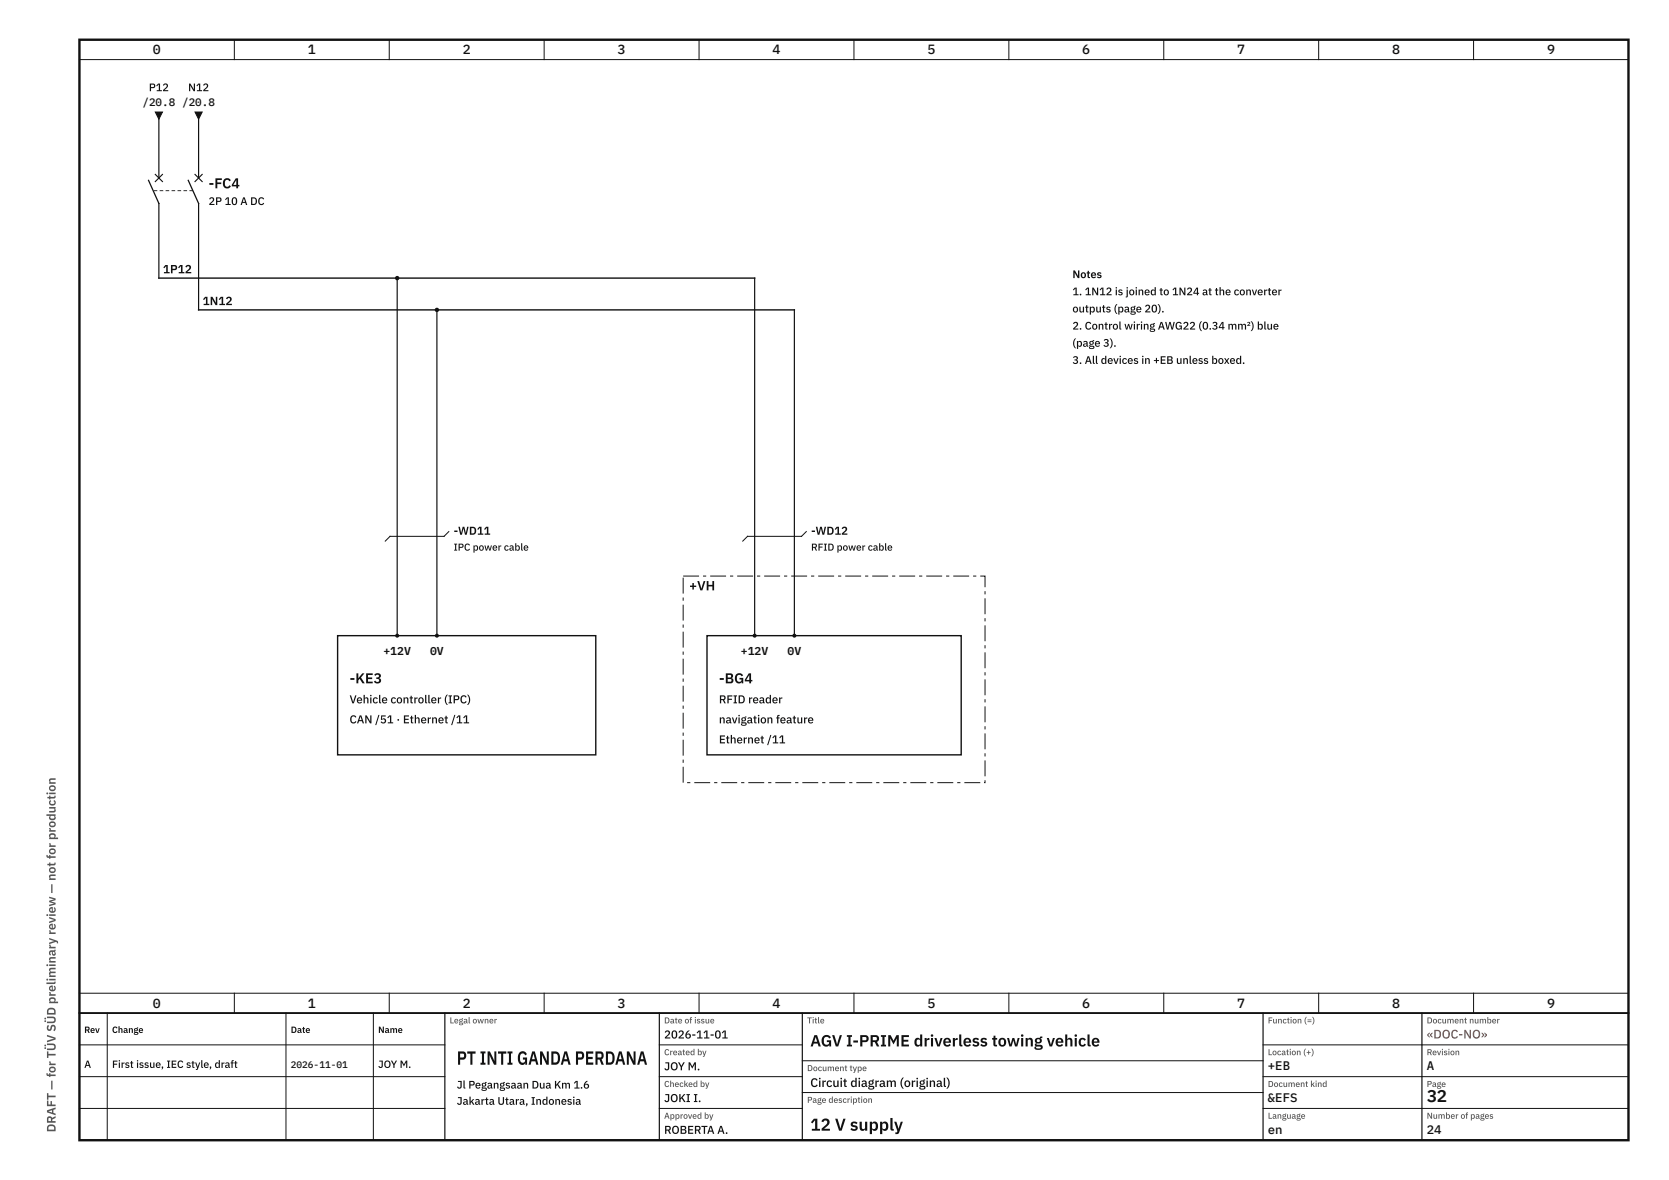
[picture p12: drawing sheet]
<svg xmlns="http://www.w3.org/2000/svg" width="420mm" height="297mm" viewBox="0 0 420 297" stroke-linecap="round" stroke-linejoin="round" font-family="sans-serif">
<path d="M20 10h390v277h-390z" fill="none" stroke="#111" stroke-width=".6"/>
<g fill="none" stroke="#111" stroke-width=".25">
<path d="M20 15h390M59 10v5M98 10v5M137 10v5M176 10v5M215 10v5M254 10v5M293 10v5M332 10v5M371 10v5M20 250h390M20 255h390"/>
<path d="M27 255v32M59 250v5M72 255v32M94 255v32M98 250v5M137 250v5M176 250v5M215 250v5M254 250v5M293 250v5M332 250v5M371 250v5"/>
<path d="M20 263h92M20 271h92M20 279h92M166 263h36M166 271h36M166 279h36M202 267h116M202 275h116M318 263h92M318 271h92M318 279h92"/>
</g>
<path d="M20 255h390" fill="none" stroke="#111" stroke-width=".45"/>
<path d="M112 255v32M166 255v32M202 255v32M318 255v32M358 255v32" fill="none" stroke="#111" stroke-width=".3"/>
<path d="M39.1 28.2h1.8l-.9 1.8z" fill="#111"/>
<path d="M39.1 28.2h1.8l-.9 1.8z" fill="none" stroke="#111" stroke-width=".25"/>
<path d="M49.1 28.2h1.8l-.9 1.8z" fill="#111"/>
<path d="M49.1 28.2h1.8l-.9 1.8z" fill="none" stroke="#111" stroke-width=".25"/>
<path d="M40 30v40M50 30v48M100 70v90" fill="none" stroke="#111" stroke-width=".3"/>
<path d="M40 70h150M50 78h150" fill="none" stroke="#111" stroke-width=".35"/>
<circle cx="100" cy="70" r=".55" fill="#111"/>
<path d="M110 78v82" fill="none" stroke="#111" stroke-width=".3"/>
<circle cx="110" cy="78" r=".55" fill="#111"/>
<path d="M190 70v90M200 78v82" fill="none" stroke="#111" stroke-width=".3"/>
<path d="M85 160h65v30h-65z" fill="#fff"/>
<path d="M85 160h65v30h-65z" fill="none" stroke="#111" stroke-width=".35"/>
<g fill="#111">
<path d="M177 144.9h.8v.2h-.8zM178.8 144.9h4v.2h-4zM183.8 144.9h.8v.2h-.8zM185.6 144.9h4v.2h-4zM190.6 144.9h.8v.2h-.8zM192.4 144.9h4v.2h-4zM197.4 144.9h.8v.2h-.8zM199.2 144.9h4v.2h-4zM204.2 144.9h.8v.2h-.8zM206 144.9h4v.2h-4zM211 144.9h.8v.2h-.8zM212.8 144.9h4v.2h-4zM217.8 144.9h.8v.2h-.8zM219.6 144.9h4v.2h-4zM224.6 144.9h.8v.2h-.8zM226.4 144.9h4v.2h-4zM231.4 144.9h.8v.2h-.8zM233.2 144.9h4v.2h-4zM238.2 144.9h.8v.2h-.8zM240 144.9h4v.2h-4zM245 144.9h.8v.2h-.8zM246.8 144.9h1.3v2.9h-.2l.1-2.8-1.2 .1zM247.9 148.8h.2v.8h-.2zM247.9 150.6h.2v4h-.2zM247.9 155.6h.2v.8h-.2zM247.9 157.4h.2v4h-.2zM247.9 162.4h.2v.8h-.2zM247.9 164.2h.2v4h-.2zM247.9 169.2h.2v.8h-.2zM247.9 171h.2v4h-.2zM247.9 176h.2v.8h-.2zM247.9 177.8h.2v4h-.2zM247.9 182.8h.2v.8h-.2zM247.9 184.6h.2v4h-.2zM247.9 189.6h.2v.8h-.2zM247.9 191.4h.2v4h-.2zM247.9 196.4h.2v.7h-.3v-.2l.2 .1zM242.8 196.9h4v.2h-4zM241 196.9h.8v.2h-.8zM236 196.9h4v.2h-4zM234.2 196.9h.8v.2h-.8zM229.2 196.9h4v.2h-4zM227.4 196.9h.8v.2h-.8zM222.4 196.9h4v.2h-4zM220.6 196.9h.8v.2h-.8zM215.6 196.9h4v.2h-4zM213.8 196.9h.8v.2h-.8zM208.8 196.9h4v.2h-4zM207 196.9h.8v.2h-.8zM202 196.9h4v.2h-4zM200.2 196.9h.8v.2h-.8zM195.2 196.9h4v.2h-4zM193.4 196.9h.8v.2h-.8zM188.4 196.9h4v.2h-4zM186.6 196.9h.8v.2h-.8zM181.6 196.9h4v.2h-4zM179.8 196.9h.8v.2h-.8zM174.8 196.9h4v.2h-4zM173 196.9h.8v.2h-.8zM171.9 193h.2v4h-.2zM171.9 191.2h.2v.8h-.2zM171.9 186.2h.2v4h-.2zM171.9 184.4h.2v.8h-.2zM171.9 179.4h.2v4h-.2zM171.9 177.6h.2v.8h-.2zM171.9 172.6h.2v4h-.2zM171.9 170.8h.2v.8h-.2zM171.9 165.8h.2v4h-.2zM171.9 164h.2v.8h-.2zM171.9 159h.2v4h-.2zM171.9 157.2h.2v.8h-.2zM171.9 152.2h.2v4h-.2zM171.9 150.4h.2v.8h-.2zM171.9 145.4h.2v4h-.2zM172 144.9h4v.2h-4z"/>
<circle cx="100" cy="160" r=".5"/>
<circle cx="110" cy="160" r=".5"/>
</g>
<path d="M178 160h64v30h-64z" fill="#fff"/>
<path d="M178 160h64v30h-64z" fill="none" stroke="#111" stroke-width=".35"/>
<g fill="#111">
<circle cx="190" cy="160" r=".5"/>
<circle cx="200" cy="160" r=".5"/>
</g>
<path d="M39.4 45h1.2v6.1h-1.2z" fill="#fff"/>
<path d="M37.4 45.4l2.6 5.8" fill="none" stroke="#111" stroke-width=".32"/>
<path d="M39.1 43.9l1.8 1.8M40.9 43.9l-1.8 1.8" fill="none" stroke="#111" stroke-width=".28"/>
<path d="M49.4 45h1.2v6.1h-1.2z" fill="#fff"/>
<path d="M47.4 45.4l2.6 5.8" fill="none" stroke="#111" stroke-width=".32"/>
<path d="M49.1 43.9l1.8 1.8M50.9 43.9l-1.8 1.8" fill="none" stroke="#111" stroke-width=".28"/>
<path d="M38.7 47.9h.9v.2h-.9zM40.2 47.9h.9v.2h-.9zM41.7 47.9h.9v.2h-.9zM43.2 47.9h.9v.2h-.9zM44.7 47.9h.9v.2h-.9zM46.2 47.9h.9v.2h-.9zM47.7 47.9h.9v.2h-.9z" fill="#111"/>
<path d="M113 133.8l-1.2 1.2h-13.6l-1.2 1.2M203 133.8l-1.2 1.2h-13.6l-1.2 1.2" fill="none" stroke="#111" stroke-width=".25"/>
<text font-size="4.8" fill="#111" x="115" y="268">PT INTI GANDA PERDANA</text>
<g font-size="4.3" fill="#111">
<text x="359.2" y="277.4">32</text>
<text x="204" y="284.6">12 V supply</text>
</g>
<text font-size="4.1" fill="#111" x="204" y="263.4">AGV I-PRIME driverless towing vehicle</text>
<g font-size="3.6" fill="#111">
<text x="52.5" y="47.4">-FC4</text>
<text x="88" y="172">-KE3</text>
<text x="181" y="172">-BG4</text>
</g>
<g font-size="3.4" fill="#111">
<text x="38.5" y="13.6">0</text>
<text x="77.5" y="13.6">1</text>
<text x="116.5" y="13.6">2</text>
<text x="155.5" y="13.6">3</text>
<text x="194.5" y="13.6">4</text>
<text x="233.5" y="13.6">5</text>
<text x="272.5" y="13.6">6</text>
<text x="311.5" y="13.6">7</text>
<text x="350.5" y="13.6">8</text>
<text x="389.5" y="13.6">9</text>
<text x="173.5" y="148.6">+VH</text>
<text x="38.5" y="253.6">0</text>
<text x="77.5" y="253.6">1</text>
<text x="116.5" y="253.6">2</text>
<text x="155.5" y="253.6">3</text>
<text x="194.5" y="253.6">4</text>
<text x="233.5" y="253.6">5</text>
<text x="272.5" y="253.6">6</text>
<text x="311.5" y="253.6">7</text>
<text x="350.5" y="253.6">8</text>
<text x="389.5" y="253.6">9</text>
</g>
<text font-size="3.1" fill="#c0392b" x="359.2" y="261.4">«DOC-NO»</text>
<g font-size="3.1" fill="#111">
<text x="319.2" y="269.4">+EB</text>
<text x="359.2" y="269.4">A</text>
<text x="204" y="273.6">Circuit diagram (original)</text>
<text x="319.2" y="277.4">&amp;EFS</text>
<text x="319.2" y="285.4">en</text>
<text x="359.2" y="285.4">24</text>
</g>
<text font-size="3.1" fill="#555" x="14" y="285" transform="rotate(-90 14 285)">DRAFT — for TÜV SÜD preliminary review — not for production</text>
<g font-size="3" fill="#111">
<text x="41" y="68.8">1P12</text>
<text x="51" y="76.8">1N12</text>
</g>
<g font-size="2.9" fill="#111">
<text x="114.2" y="134.6">-WD11</text>
<text x="204.2" y="134.6">-WD12</text>
<text x="96.5" y="164.8">+12V</text>
<text x="108.3" y="164.8">0V</text>
<text x="186.5" y="164.8">+12V</text>
<text x="198.3" y="164.8">0V</text>
<text x="88" y="177">Vehicle controller (IPC)</text>
<text x="181" y="177">RFID reader</text>
<text x="88" y="182.1">CAN /51 · Ethernet /11</text>
<text x="181" y="182.1">navigation feature</text>
<text x="181" y="187.1">Ethernet /11</text>
<text x="167.2" y="261.4">2026-11-01</text>
<text x="167.2" y="269.4">JOY M.</text>
<text x="167.2" y="277.4">JOKI I.</text>
<text x="167.2" y="285.4">ROBERTA A.</text>
</g>
<g font-size="2.8" fill="#111">
<text x="37.5" y="23">P12</text>
<text x="47.4" y="23">N12</text>
<text x="35.9" y="26.8">/20.8 /20.8</text>
<text x="52.5" y="51.6">2P 10 A DC</text>
<text x="270" y="70">Notes</text>
<text x="270" y="74.3">1. 1N12 is joined to 1N24 at the converter</text>
<text x="270" y="78.6">outputs (page 20).</text>
<text x="270" y="83">2. Control wiring AWG22 (0.34 mm²) blue</text>
<text x="270" y="87.3">(page 3).</text>
<text x="270" y="91.6">3. All devices in +EB unless boxed.</text>
<text x="115" y="274">Jl Pegangsaan Dua Km 1.6</text>
<text x="115" y="278.1">Jakarta Utara, Indonesia</text>
</g>
<g font-size="2.6" fill="#111">
<text x="21.2" y="268.8">A</text>
<text x="28.2" y="268.8">First issue, IEC style, draft</text>
<text x="95.2" y="268.8">JOY M.</text>
</g>
<g font-size="2.5" fill="#111">
<text x="114.2" y="138.6">IPC power cable</text>
<text x="204.2" y="138.6">RFID power cable</text>
</g>
<text font-size="2.4" fill="#111" x="73.2" y="268.8">2026-11-01</text>
<g font-size="2.3" fill="#111">
<text x="21.2" y="260">Rev</text>
<text x="28.2" y="260">Change</text>
<text x="73.2" y="260">Date</text>
<text x="95.2" y="260">Name</text>
</g>
<g font-size="2.2" fill="#555">
<text x="113.2" y="257.6">Legal owner</text>
<text x="167.2" y="257.6">Date of issue</text>
<text x="203.2" y="257.6">Title</text>
<text x="319.2" y="257.6">Function (=)</text>
<text x="359.2" y="257.6">Document number</text>
<text x="167.2" y="265.6">Created by</text>
<text x="203.2" y="269.6">Document type</text>
<text x="319.2" y="265.6">Location (+)</text>
<text x="359.2" y="265.6">Revision</text>
<text x="167.2" y="273.6">Checked by</text>
<text x="319.2" y="273.6">Document kind</text>
<text x="359.2" y="273.6">Page</text>
<text x="167.2" y="281.6">Approved by</text>
<text x="203.2" y="277.6">Page description</text>
<text x="319.2" y="281.6">Language</text>
<text x="359.2" y="281.6">Number of pages</text>
</g>
</svg>
